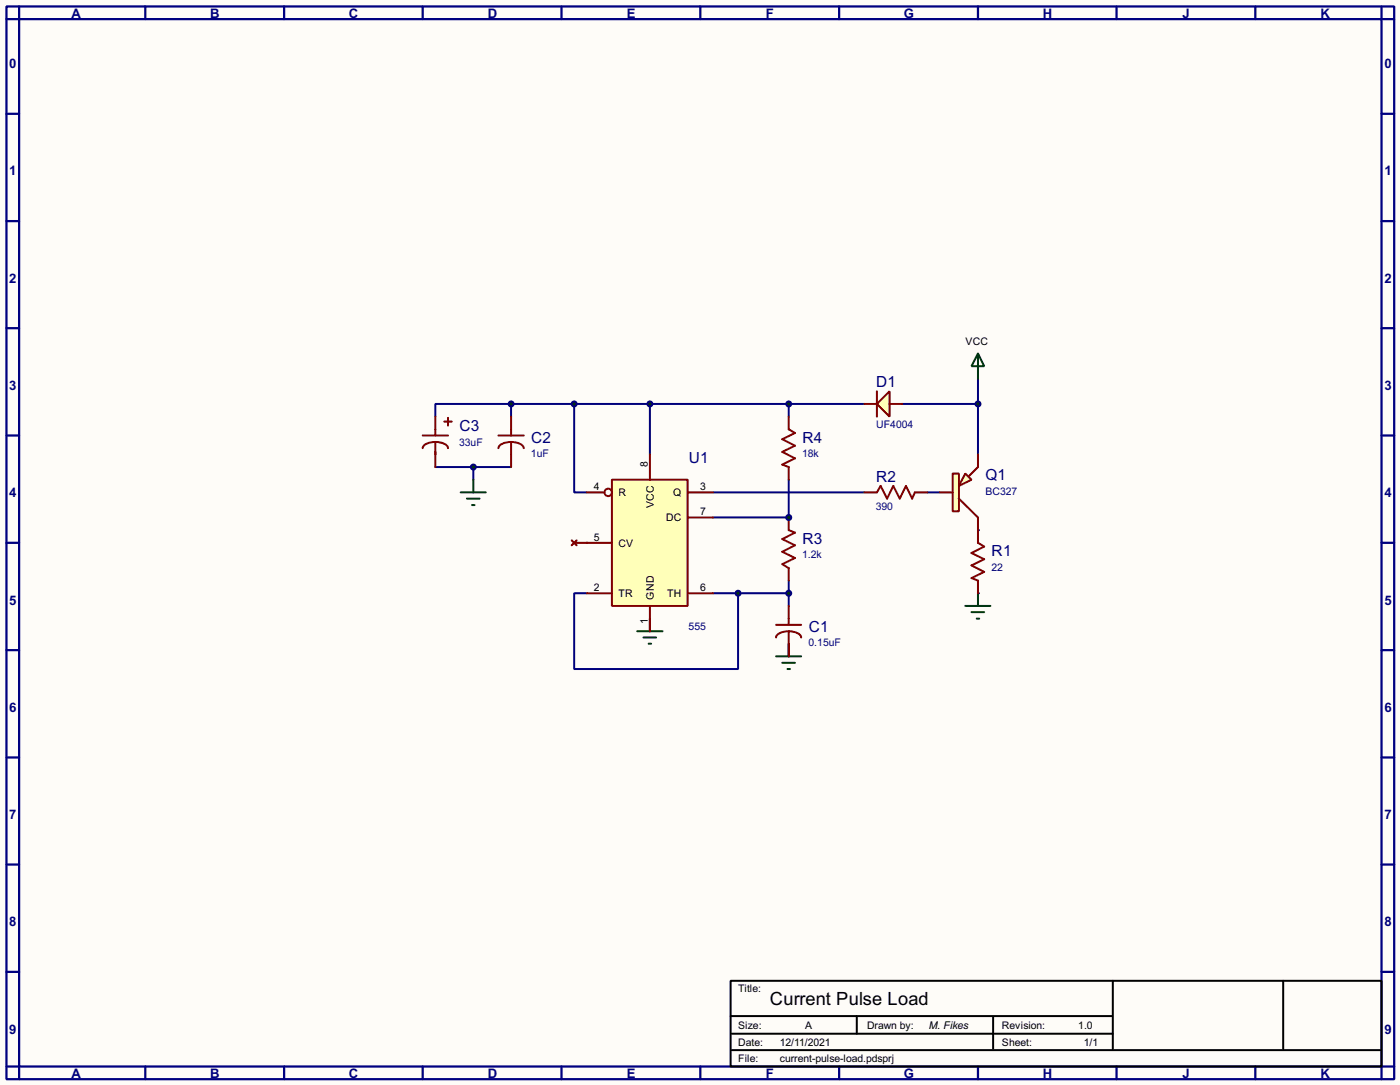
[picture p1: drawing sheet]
<svg xmlns="http://www.w3.org/2000/svg" width="282mm" height="218mm" viewBox="0 0 282 218" stroke-linecap="round" stroke-linejoin="round" font-family="sans-serif">
<path d="M0 0h281.9v218.4h-281.9z" fill="#fefcf8"/>
<g fill="none" stroke="#000080" stroke-width=".45">
<path d="M1.3 1.3h279.4v215.9h-279.4zM3.9 3.9h274.3v210.8h-274.3zM3.9 1.3v2.6h-2.6M29.3 1.3v2.6M57.2 1.3v2.6M85.1 1.3v2.6M113.1 1.3v2.6M141 1.3v2.6M169 1.3v2.6M196.9 1.3v2.6M224.8 1.3v2.6M252.8 1.3v2.6"/>
<path d="M278.2 1.3v2.6h2.5M1.3 22.9h2.6M278.2 22.9h2.5M1.3 44.5h2.6M278.2 44.5h2.5M1.3 66.1h2.6M278.2 66.1h2.5M1.3 87.7h2.6M278.2 87.7h2.5M1.3 109.3h2.6M278.2 109.3h2.5M1.3 130.9h2.6"/>
<path d="M278.2 130.9h2.5M1.3 152.5h2.6M278.2 152.5h2.5M1.3 174h2.6M278.2 174h2.5M1.3 195.6h2.6M278.2 195.6h2.5M1.3 214.7h2.6v2.5M29.3 214.7v2.5M57.2 214.7v2.5M85.1 214.7v2.5M113.1 214.7v2.5"/>
<path d="M141 214.7v2.5M169 214.7v2.5M196.9 214.7v2.5M224.8 214.7v2.5M252.8 214.7v2.5M280.7 214.7h-2.5v2.5"/>
</g>
<path d="M147.1 197.4h131.1v17.3h-131.1zM224.1 197.4v13.7M258.4 197.4v13.7M147.1 204.5h76.7M147.4 211.4h130.5M147.4 208.1h76.7M172.5 204.5v3.6M200 204.8v6.3" fill="none" stroke="#000" stroke-width=".4"/>
<path d="M186.7 99.1h2.6" fill="none" stroke="#00007b" stroke-width=".4"/>
<circle cx="158.8" cy="104.2" r=".2" fill="#00007b"/>
<path d="M130.9 81.3h43.1M158.8 81.3v2.6M158.8 96.6v7.6M181.7 81.3h15.2v10.2M158.8 129.6v2.5" fill="none" stroke="#00007b" stroke-width=".4"/>
<g fill="#00007b">
<circle cx="196.9" cy="106.7" r=".2"/>
<circle cx="196.9" cy="119.4" r=".2"/>
</g>
<path d="M87.7 94h15.2M95.3 94v2.6M102.9 81.3h-15.2v2.6M102.9 81.3h28v10.2M102.9 81.3v2.6M115.6 81.3v17.8h2.6M143.6 99.1h30.4M143.6 104.2h15.2M158.8 116.9v5.1M130.9 124.5v2.6" fill="none" stroke="#00007b" stroke-width=".4"/>
<circle cx="118.2" cy="109.3" r=".2" fill="#00007b"/>
<path d="M196.9 76.3v5M118.2 119.4h-2.6v15.3h33v-15.3M143.6 119.4h15.2" fill="none" stroke="#00007b" stroke-width=".4"/>
<path d="M194.4 95.3l1.2 1.3-2.5 1.2z" fill="#ffffb9" stroke="#800000" stroke-width=".4"/>
<path d="M191.8 95.3h1.3v7.6h-1.3z" fill="#ffffb9" stroke="#800000" stroke-width=".4"/>
<path d="M189.3 99.1h2.5M196.9 91.5v2.5l-1.8 1.8M193.1 100.4l3.8 3.8v2.5" fill="none" stroke="#800000" stroke-width=".4"/>
<path d="M176.6 81.3l2.5-2.5v5.1z" fill="#ffffb9" stroke="#800000" stroke-width=".4"/>
<g fill="none" stroke="#800000" stroke-width=".4">
<path d="M176.6 78.8v5.1M85.1 87.7h5.1M87.7 89a2.31 2.31 0 0 1 2.5 1.2M87.7 89a2.35 2.35 0 0 0-2.6 1.2M87.7 83.9v3.8M87.7 89v5M89.5 84.9h1.5M90.2 84.1v1.6M100.4 87.7h5.1M102.9 89a2.35 2.35 0 0 1 2.6 1.2M102.9 89a2.35 2.35 0 0 0-2.5 1.2M102.9 83.9v3.8"/>
<path d="M102.9 89v5M158.8 83.9v2.5l1.3 .8-2.6 1.2 2.6 1.3-2.6 1.3 2.6 1.3-2.6 1.2 1.3 .5v2.6M174 81.3h2.6M174 99.1h2.6l.7-1.3 1.3 2.6 1.3-2.6 1.3 2.6 1.2-2.6 1.3 2.6 .5-1.3h2.5M179.1 81.3h2.6M158.8 104.2v2.5l1.3 .5-2.6 1.3 2.6 1.3-2.6 1.3 2.6 1.2-2.6 1.3 1.3 .8v2.5"/>
</g>
<g fill="#004000" stroke="#00007b" stroke-width=".4">
<circle cx="158.8" cy="104.2" r=".5"/>
<circle cx="130.8" cy="81.3" r=".5"/>
<circle cx="158.8" cy="81.3" r=".5"/>
<circle cx="196.9" cy="81.3" r=".5"/>
</g>
<path d="M196.9 119.4v2.6M156.3 132.1h5M157.5 133.4h2.6M158.6 134.7h.5M158.8 129.6v2.5M194.4 122h5M195.6 123.2h2.6M196.7 124.5h.5" fill="none" stroke="#004000" stroke-width=".4"/>
<path d="M196.9 106.7v2.6l1.3 .7-2.6 1.3 2.6 1.3-2.6 1.2 2.6 1.3-2.6 1.3 1.3 .5v2.5M156.3 125.8h5M158.8 127.1a2.27 2.27 0 0 1 2.5 1.2M158.8 127.1a2.31 2.31 0 0 0-2.5 1.2M158.8 122v3.8M158.8 127.1v5" fill="none" stroke="#800000" stroke-width=".4"/>
<g fill="#004000" stroke="#00007b" stroke-width=".4">
<circle cx="115.6" cy="81.3" r=".5"/>
<circle cx="102.9" cy="81.3" r=".5"/>
</g>
<path d="M92.8 99.1h5M95.3 96.6v2.5M94 100.4h2.6M95.1 101.7h.5" fill="none" stroke="#004000" stroke-width=".4"/>
<g fill="#004000" stroke="#00007b" stroke-width=".4">
<circle cx="95.3" cy="94" r=".5"/>
<circle cx="158.8" cy="119.4" r=".5"/>
</g>
<path d="M128.3 127.1h5.1M129.6 128.3h2.5M130.6 129.6h.5M130.9 124.5v2.6" fill="none" stroke="#004000" stroke-width=".4"/>
<path d="M115.1 108.8l1 1M115.6 109.3h2.6M116.1 108.8l-1 1" fill="none" stroke="#800000" stroke-width=".4"/>
<path d="M123.2 96.6h15.3v25.4h-15.3z" fill="#ffffb9" stroke="#800000" stroke-width=".4"/>
<g fill="none" stroke="#800000" stroke-width=".4">
<path d="M118.2 99.1h3.5M130.9 91.5v5.1M138.5 99.1h5.1M118.2 119.4h5M118.2 109.3h5M138.5 104.2h5.1M138.5 119.4h5.1M130.9 122v5.1"/>
<circle cx="122.4" cy="99.1" r=".75"/>
</g>
<path d="M196.9 71.2l1.3 2.5h-2.6zM196.9 71.2v5.1" fill="none" stroke="#004000" stroke-width=".4"/>
<circle cx="148.6" cy="119.4" r=".5" fill="#004000" stroke="#00007b" stroke-width=".4"/>
<text font-size="4.1" x="155" y="202.2">Current Pulse Load</text>
<g font-size="3.5" fill="#00007b">
<text x="176.4" y="78">D1</text>
<text x="92.5" y="86.8">C3</text>
<text x="107" y="89.1">C2</text>
<text x="161.6" y="89.1">R4</text>
<text x="138.7" y="93.2">U1</text>
<text x="176.4" y="97">R2</text>
<text x="198.4" y="96.7">Q1</text>
<text x="161.6" y="109.4">R3</text>
<text x="199.7" y="112">R1</text>
<text x="162.9" y="127.2">C1</text>
</g>
<g font-size="3" fill="#000080">
<text x="14.4" y="3.5">A</text>
<text x="42.3" y="3.5">B</text>
<text x="70.2" y="3.5">C</text>
<text x="98.2" y="3.5">D</text>
<text x="126.2" y="3.5">E</text>
<text x="154.2" y="3.5">F</text>
<text x="181.9" y="3.5">G</text>
<text x="209.9" y="3.5">H</text>
<text x="238.1" y="3.5">J</text>
<text x="265.8" y="3.5">K</text>
<text x="1.9" y="13.8">0</text>
<text x="278.8" y="13.8">0</text>
<text x="1.9" y="35.3">1</text>
<text x="278.8" y="35.3">1</text>
<text x="1.9" y="56.9">2</text>
<text x="278.8" y="56.9">2</text>
<text x="1.9" y="78.5">3</text>
<text x="278.8" y="78.5">3</text>
<text x="1.9" y="100.1">4</text>
<text x="278.8" y="100.1">4</text>
<text x="1.9" y="121.7">5</text>
<text x="278.8" y="121.7">5</text>
<text x="1.9" y="143.3">6</text>
<text x="278.8" y="143.3">6</text>
<text x="1.9" y="164.9">7</text>
<text x="278.8" y="164.9">7</text>
<text x="1.9" y="186.5">8</text>
<text x="278.8" y="186.5">8</text>
<text x="1.9" y="208.1">9</text>
<text x="278.8" y="208.1">9</text>
<text x="14.4" y="217">A</text>
<text x="42.3" y="217">B</text>
<text x="70.2" y="217">C</text>
<text x="98.2" y="217">D</text>
<text x="126.2" y="217">E</text>
<text x="154.2" y="217">F</text>
<text x="181.9" y="217">G</text>
<text x="209.9" y="217">H</text>
<text x="238.1" y="217">J</text>
<text x="265.8" y="217">K</text>
</g>
<g font-size="2.4">
<text x="194.4" y="69.4">VCC</text>
<text x="130.5" y="94" transform="rotate(-90 130.5 94)">8</text>
<text x="119.6" y="98.7">4</text>
<text x="124.5" y="99.9">R</text>
<text x="135.5" y="99.9">Q</text>
<text x="141" y="98.7">3</text>
<text x="131.7" y="102.3" transform="rotate(-90 131.7 102.3)">VCC</text>
<text x="134.1" y="105">DC</text>
<text x="141" y="103.8">7</text>
<text x="119.6" y="108.9">5</text>
<text x="124.5" y="110.1">CV</text>
<text x="119.6" y="119">2</text>
<text x="141" y="119">6</text>
<text x="124.5" y="120.2">TR</text>
<text x="130.5" y="125.7" transform="rotate(-90 130.5 125.7)">1</text>
<text x="131.7" y="120.7" transform="rotate(-90 131.7 120.7)">GND</text>
<text x="134.3" y="120.2">TH</text>
<text x="148.6" y="199.8">Title:</text>
<text x="148.6" y="207.2">Size:</text>
<text x="162.1" y="207.2">A</text>
<text x="174.6" y="207.2">Drawn by:</text>
<text x="187" y="207.1">M. Fikes</text>
<text x="201.7" y="207.2">Revision:</text>
<text x="217.1" y="207.2">1.0</text>
<text x="148.6" y="210.5">Date:</text>
<text x="148.6" y="213.8">File:</text>
<text x="157" y="210.5">12/11/2021</text>
<text x="157" y="213.8">current-pulse-load.pdsprj</text>
<text x="201.7" y="210.5">Sheet:</text>
<text x="218.2" y="210.5">1/1</text>
</g>
<g font-size="2.4" fill="#00007b">
<text x="92.5" y="89.7">33uF</text>
<text x="176.4" y="86.1">UF4004</text>
<text x="106.9" y="92">1uF</text>
<text x="161.5" y="92">18k</text>
<text x="198.4" y="99.6">BC327</text>
<text x="176.4" y="102.6">390</text>
<text x="161.5" y="112.3">1.2k</text>
<text x="199.6" y="114.9">22</text>
<text x="138.7" y="126.7">555</text>
<text x="162.8" y="130.1">0.15uF</text>
</g>
</svg>
